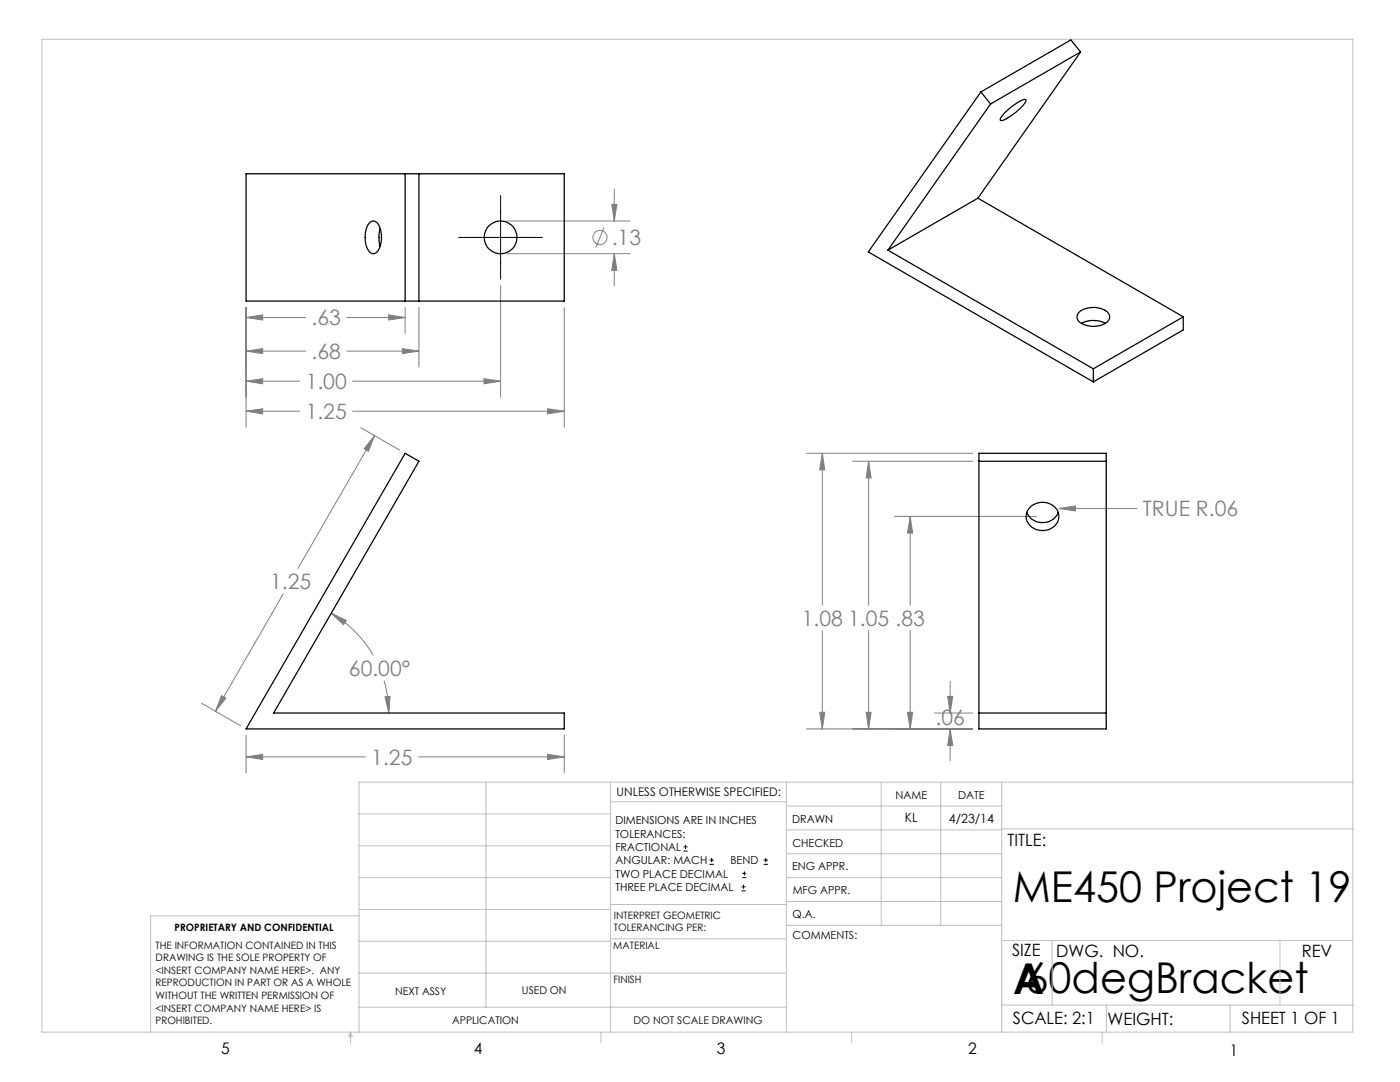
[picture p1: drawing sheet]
<svg xmlns="http://www.w3.org/2000/svg" width="279mm" height="216mm" viewBox="0 0 279 216" stroke-linecap="round" stroke-linejoin="round" font-family="sans-serif">
<g fill="none" stroke="#808080" stroke-width=".2">
<path d="M122.6 37.7v6.4M99.9 57v22.2M101.2 44.1h24.6M101.2 50.6h24.6M120.5 45.4l-1.6 4M122.1 40.8h1l-.5 3.3zM122.6 50.6l.5 3.3h-1zM122.6 50.6v6.4M49.1 63.4l3.3-.6v1.1zM49.1 70.1l3.3-.5v1zM49.1 76.1l3.3-.5v1zM49.1 61.3v23.9"/>
<path d="M49.1 63.4h11.9M49.1 70.1h11.9M49.1 76.1h10.7M69.2 63.4h11.7M69.2 70.1h14.4M70.4 76.1h29.5M77.5 62.8l3.4 .6-3.4 .5zM80.3 69.6l3.3 .5-3.3 .5zM80.9 61.3v5.2M83.6 61.3v11.9M96.6 75.6l3.3 .5-3.3 .5zM112.6 61.3v23.9"/>
<path d="M49.1 82.1l3.3-.5v1zM49.1 82.1h10.7M70.4 82.1h42.2M72 85.3l7.8 4.5M74.8 86.9l-1.3 3.2-.8-.6zM74.8 86.9l-15.4 26.6M109.3 81.6l3.3 .5-3.3 .5zM160.9 90.5h33.2M164.1 90.5l.5 3.3h-1zM164.1 90.5v30.3M170.2 92h23.9M173.4 92l.4 3.4h-.9z"/>
<path d="M173.4 92v28.8M56.6 118.5l-13.6 23.4M178.5 103h28.3M181.6 103l.5 3.4h-1zM181.6 103v17.8M211.3 101.5l3.3-.5v1zM211.3 101.5h15.6M44.2 138.8l.9 .5-2.1 2.6zM66.1 122.4l3 1.4-.6 .8zM66.1 122.4a22.9 22.9 0 0 1 8.4 8.3M76.7 135.8a23.3 23.3 0 0 1 .9 6.5M76.8 139h1.1l-.3 3.3z"/>
<path d="M164.1 125.8v19.7M173.4 125.8v19.7M181.6 125.8v19.7M189.1 139h1l-.5 3.3zM189.6 135.9v6.4M40.3 140.3l7.7 4.5M49.1 151l3.3-.5v1.1zM49.1 146.7v7.5M49.1 151h23.8M83.5 151h29.1M109.3 150.5l3.3 .5-3.3 .6zM112.6 146.7v7.5"/>
<path d="M160.9 145.5h33.2M163.6 142.1h1l-.5 3.4zM172.9 142.1h.9l-.4 3.4zM181.1 142.1h1l-.5 3.4zM186.4 142.3h7.7M189.6 145.5l.5 3.3h-1zM189.6 145.5v6.3"/>
<circle cx="119.7" cy="47.4" r="1.41"/>
</g>
<g fill="none" stroke="#000" stroke-width=".2">
<path d="M99.9 39v16.7M91.5 47.4h16.7M136.4 169.8h.8M136.4 169h.8M136.8 168.6v.8M141.6 172.5h.9M141.6 171.6h.9M142 171.2v.8M148 177.8h.8M148 177h.8M148.1 175.1h.8M148.1 174.3h.8"/>
<path d="M148.4 176.5v.8M148.6 173.9v.8M152.4 172.5h.8M152.4 171.6h.8M152.8 171.2v.8"/>
</g>
<g fill="none" stroke="#c0c0c0" stroke-width=".2">
<path d="M8.4 7.8h261.6v198.2h-261.6zM97 156.1v44.9M121.8 156.1v49.9M121.8 160h35.2M157 156.1v49.9M175.9 156.1v28.5M187.7 156.1v28.5M199.9 156.1v49.9M270 156.1h-198.4v49.9M71.6 175.1h50.2M71.6 168.8h50.2M71.6 162.4h50.2"/>
<path d="M157 170.4h42.9M157 165.6h42.9M157 160.8h42.9M157 175.1h42.9M157 179.9h42.9M199.9 165.4h70.1M71.6 194.2h85.4M71.6 187.8h50.2M71.6 181.5h50.2M71.6 182.7h-41.5v23.3M121.8 187.3h35.2M121.8 180.5h35.2"/>
<path d="M157 184.6h42.9M199.9 187.7h70.1M210 187.7v12.9M255.4 187.7v12.9M70 206v2.1M70 206l.3 .8h-.7zM71.6 201h85.4M119.9 206v2.1M170 206v2.1M199.9 200.6h70.1M220 206v2.1M220.8 200.6v5.4"/>
<path d="M245.5 200.6v5.4"/>
</g>
<path d="M189.6 145.5l.5 3.3h-1zM189.1 139h1l-.5 3.3zM181.1 142.1h1l-.5 3.4zM181.6 103l.5 3.4h-1zM172.9 142.1h.9l-.4 3.4zM173.4 92l.4 3.4h-.9zM163.6 142.1h1l-.5 3.4zM164.1 90.5l.5 3.3h-1zM211.3 101.5l3.3 .5v-1zM76.8 139h1.1l-.3 3.3zM66.1 122.4l3 1.4-.6 .8zM49.1 151l3.3-.5v1.1zM109.3 150.5l3.3 .5-3.3 .6zM44.2 138.8l.9 .5-2.1 2.6zM74.8 86.9l-1.3 3.2-.8-.6zM49.1 63.4l3.3-.6v1.1zM77.5 62.8l3.4 .6-3.4 .5zM49.1 70.1l3.3-.5v1zM80.3 69.6l3.3 .5-3.3 .5zM49.1 76.1l3.3-.5v1zM96.6 75.6l3.3 .5-3.3 .5zM49.1 82.1l3.3-.5v1zM109.3 81.6l3.3 .5-3.3 .5zM122.1 40.8h1l-.5 3.3zM122.6 50.6l.5 3.3h-1z" fill="#808080"/>
<g fill="none" stroke="#000" stroke-width=".25">
<path d="M195.8 18.3l-22.5 32 44.9 25.9M195.8 18.3l1.9 2.4M215.7 10.4l-18 10.3M215.7 10.4l-2-2.4-17.9 10.3M215.7 10.4l-20.5 29.1M49.1 34.7h63.5v25.4h-63.5zM80.9 34.7v25.4M83.6 34.7v25.4M195.2 39.5l-18 10.4M195.2 39.5l40.9 23.7M197.7 20.7l-20.5 29.2M200.4 22.6l1.9-1.6a4.3 4.3 0 0 1 2.3-1.1h.1a3.5 3.5 0 0 1-1.6 2.2l-1.1 .8a3.3 3.3 0 0 1-2.4 1.1l.1-.4z"/>
<path d="M73.8 44.4a1.06 1.06 0 0 1 1-.3 1.06 1.06 0 0 1 .8 .9 5 5 0 0 1-.6 5.4 1.23 1.23 0 0 1-1.8-1 5.4 5.4 0 0 1 .6-5zM75.9 45.6a6.3 6.3 0 0 0 0 3.5M177.2 49.9l41 23.7M215.5 62.2a4.5 4.5 0 0 1 5.7 .3 1.55 1.55 0 0 1-1.2 2.3 4.6 4.6 0 0 1-4.8-.9l-.3-.5 .1-.5zM215.8 64.5a5.2 5.2 0 0 1 4.8 0M218.2 73.6v2.6M236.1 63.2v2.6l-17.9 10.4M236.1 63.2l-17.9 10.4M80.9 90.5l2.7 1.5-29 50.3h58v3.2h-63.5zM195.4 90.5h25.4v55h-25.4zM195.4 92h25.4M204.9 102.3a3.4 3.4 0 0 0 3.2 2 3.4 3.4 0 0 0 3.1-2"/>
<path d="M205.7 101.1a3.4 3.4 0 0 1 5.6 1.8 3.3 3.3 0 0 1-4.9 2.5 2.61 2.61 0 0 1-.7-4.3zM195.4 142.3h25.4"/>
<circle cx="99.9" cy="47.4" r="3.3"/>
</g>
<g font-size="8.5">
<text x="202.1" y="179.9">ME450 Project 19</text>
<text x="202.2" y="198.3">A60degBracket</text>
</g>
<g font-size="4.2" fill="#808080">
<text x="122.1" y="48.9">.13</text>
<text x="62.2" y="64.9">.63</text>
<text x="62.2" y="71.6">.68</text>
<text x="61" y="77.6">1.00</text>
<text x="61" y="83.6">1.25</text>
<text x="228.1" y="103">TRUE R.06</text>
<text x="53.9" y="117.5">1.25</text>
<text x="160" y="124.9">1.08</text>
<text x="169.3" y="124.9">1.05 .83</text>
<text x="69.6" y="134.9">60.00°</text>
<text x="186.7" y="144.6">.06</text>
<text x="74.1" y="152.6">1.25</text>
</g>
<g font-size="3.4">
<text x="201.1" y="168.8">TITLE:</text>
<text x="202" y="190.8">SIZE</text>
<text x="210.8" y="190.9">DWG. NO.</text>
<text x="259.8" y="191">REV</text>
<text x="202.1" y="204.4">SCALE: 2:1</text>
<text x="221" y="204.5">WEIGHT:</text>
<text x="247.8" y="204.4">SHEET 1 OF 1</text>
</g>
<g font-size="3.2">
<text x="44.2" y="210.4">5</text>
<text x="94.6" y="210.3">4</text>
<text x="143.1" y="210.4">3</text>
<text x="193.2" y="210.3">2</text>
<text x="245.4" y="210.6">1</text>
</g>
<g font-size="2.5">
<text x="180.6" y="164.1">KL</text>
<text x="189.4" y="164.2">4/23/14</text>
</g>
<text font-size="2.4" x="123.1" y="158.9">UNLESS OTHERWISE SPECIFIED:</text>
<g font-size="2.2">
<text x="178.7" y="159.4">NAME</text>
<text x="191.2" y="159.4">DATE</text>
<text x="122.8" y="164.5">DIMENSIONS ARE IN INCHES</text>
<text x="122.8" y="167.1">TOLERANCES:</text>
<text x="158.1" y="164.2">DRAWN</text>
<text x="122.8" y="169.8">FRACTIONAL</text>
<text x="122.8" y="172.5">ANGULAR: MACH</text>
<text x="145.8" y="172.5">BEND</text>
<text x="158.1" y="173.7">ENG APPR.</text>
<text x="158.2" y="169.1">CHECKED</text>
<text x="122.8" y="175.1">TWO PLACE DECIMAL</text>
<text x="122.8" y="177.8">THREE PLACE DECIMAL</text>
<text x="158.2" y="178.4">MFG APPR.</text>
<text x="158.2" y="183.2">Q.A.</text>
<text x="158.2" y="187.4">COMMENTS:</text>
</g>
<g font-size="2.1">
<text x="78.8" y="198.5">NEXT ASSY</text>
<text x="104.2" y="198.4">USED ON</text>
<text x="90.2" y="204.3">APPLICATION</text>
<text x="126.4" y="204.3">DO NOT SCALE DRAWING</text>
</g>
<g font-size="2">
<text x="34.8" y="185.7">PROPRIETARY AND CONFIDENTIAL</text>
<text x="122.5" y="183.3">INTERPRET GEOMETRIC</text>
<text x="122.5" y="185.9">TOLERANCING PER:</text>
<text x="31.1" y="189.3">THE INFORMATION CONTAINED IN THIS</text>
<text x="31.1" y="191.8">DRAWING IS THE SOLE PROPERTY OF</text>
<text x="122.4" y="189.4">MATERIAL</text>
<text x="31.1" y="194.3">&lt;INSERT COMPANY NAME HERE&gt;. ANY</text>
<text x="31.1" y="196.8">REPRODUCTION IN PART OR AS A WHOLE</text>
<text x="122.4" y="196.2">FINISH</text>
<text x="31.1" y="199.4">WITHOUT THE WRITTEN PERMISSION OF</text>
<text x="31.1" y="201.9">&lt;INSERT COMPANY NAME HERE&gt; IS</text>
<text x="31.1" y="204.4">PROHIBITED.</text>
</g>
</svg>
